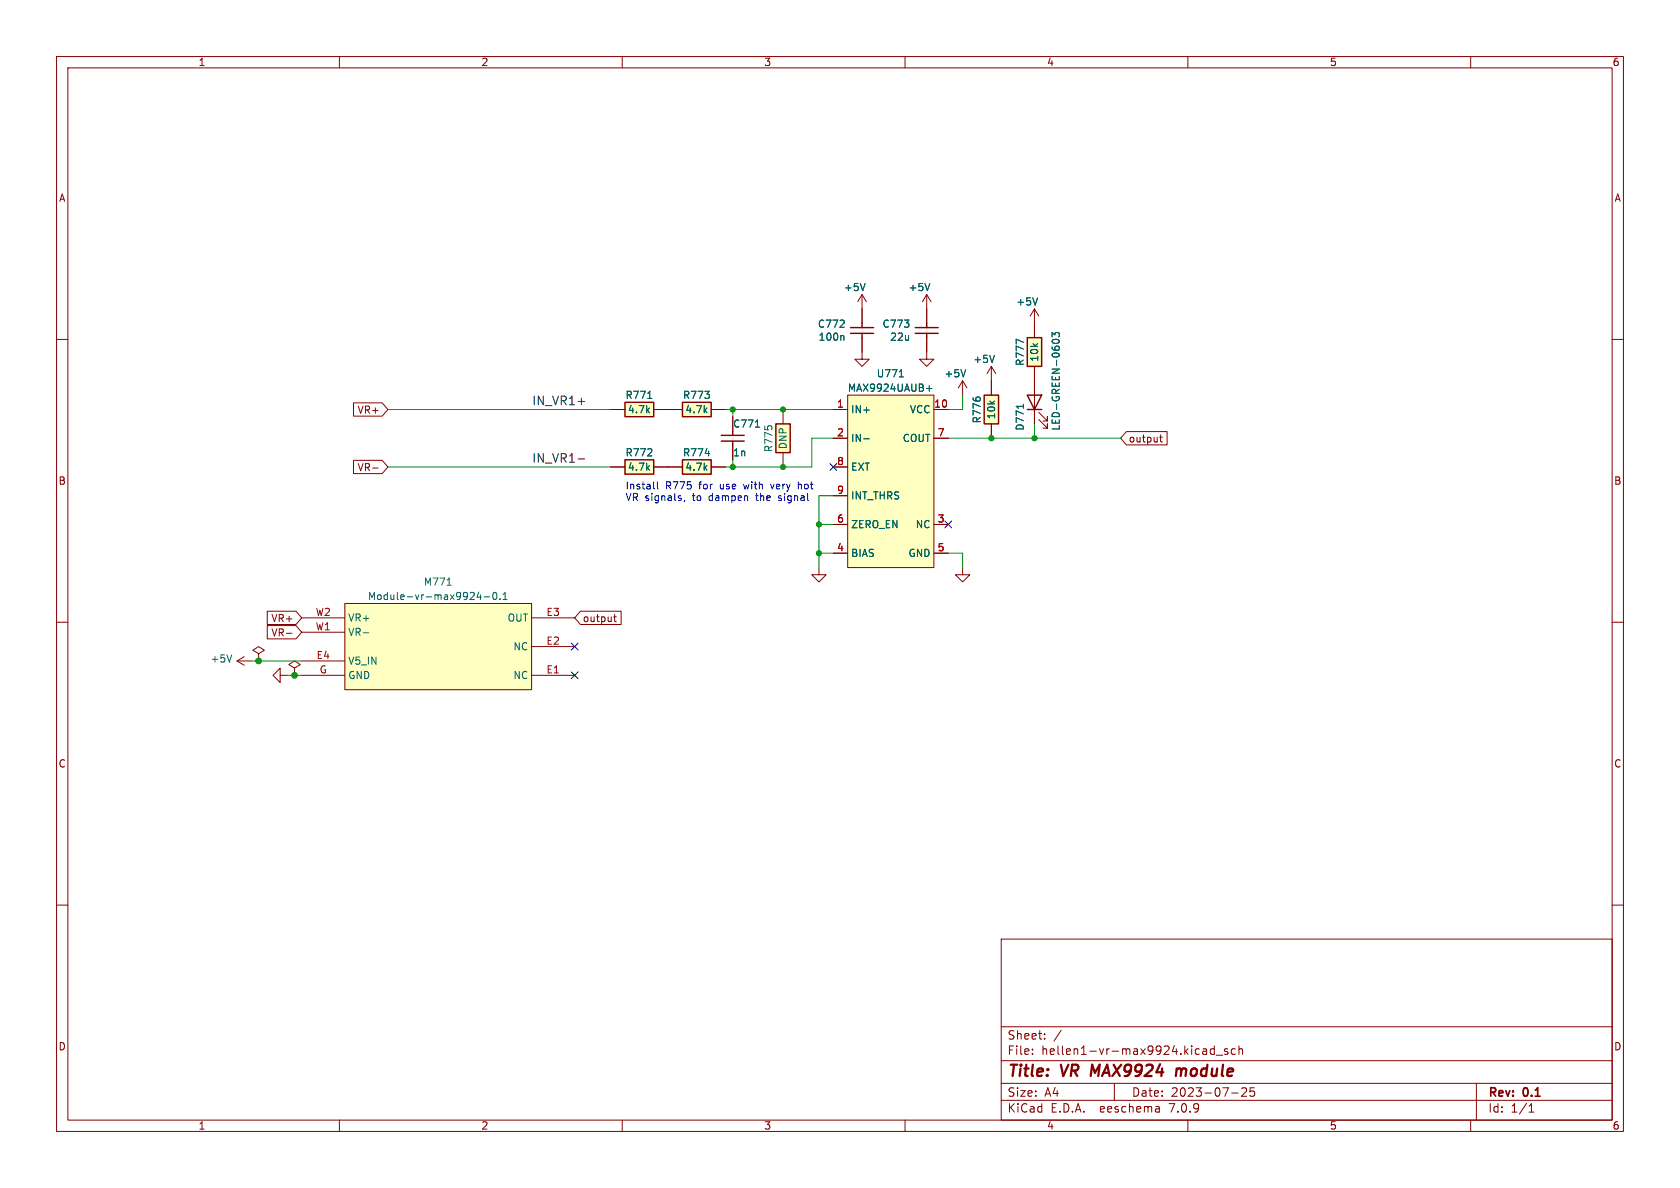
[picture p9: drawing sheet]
<svg xmlns="http://www.w3.org/2000/svg" width="297mm" height="210mm" viewBox="0 0 297 210" stroke-linecap="round" stroke-linejoin="round" font-family="sans-serif">
<g fill="none" stroke="#840000" stroke-width=".18">
<path d="M10 10h277v190h-277zM12 12h273v186h-273zM60 10v2M110 10v2M160 10v2M210 10v2M260 10v2M10 60h2M152.4 59.7v3.8h1.3l-1.3 1.3-1.3-1.3h1.3M152.4 52.1l.8 1.2M152.4 52.1v5.1M152.4 52.1l-.8 1.2"/>
<path d="M163.8 59.7v3.8h1.3l-1.3 1.3-1.2-1.3h1.2M163.8 52.1l.8 1.2M163.8 52.1v5.1M163.8 52.1l-.7 1.2M182.9 54.6v5.1M182.9 54.6l.7 1.3M182.9 54.6l-.8 1.3M285 60h2M62.5 71.2h5.1l1 1.2-1 1.2h-5.1zM107.9 72.4h2.6M115.6 72.4h5M125.7 72.4h2.6"/>
<path d="M129.5 73.7v2.5M129.5 78.7v2.6M138.4 72.4v2.5M147.3 72.4h2.6M147.3 77.5h2.6M149.9 69.9h15.2v30.4h-15.2zM165.1 72.4h2.5M165.1 77.5h2.5M170.2 67.3l.7 1.3M170.2 67.3v2.6M170.2 67.3l-.8 1.3M175.3 64.8v5.1"/>
<path d="M175.3 74.9v2.6M175.3 64.8l.7 1.2M175.3 64.8l-.8 1.2M182.9 64.8v10.1M183.6 74.2l1.6 1.5v-.8v.8h-.8M183.6 72.9l1.6 1.5v-.7v.7h-.8M199.1 76.3h7.2v2.3h-7.2l-1-1.1zM205 77.3h.5M205.2 76.9v1.1l.3 .1M62.5 81.4h5.1l1 1.2-1 1.1h-5.1zM65.9 82.7h.9M107.9 82.6h2.6"/>
<path d="M115.6 82.6h5M125.7 82.6h2.6M138.4 80v2.6M147.3 92.7h2.6M147.3 97.8h2.6M147.3 82.6h2.6M147.3 87.6h2.6M165.1 92.7h2.5M165.1 97.8h2.5M10 110h2M41.9 116.8h2.5M41.9 116.8l1.3 .8"/>
<path d="M43.2 116.1l-1.3 .7M45.7 115.6l1-.7-1-.6-1 .6 1 .7v1.2M45.7 116.8h.1M47.2 110.6h5.1l1 1.2-1 1.1h-5.1zM47.2 108h5.1l1 1.2-1 1.2h-5.1zM49.5 119.4v1.3l-1.2-1.3 1.2-1.3v1.3h1.3M50.6 111.9h1M52.1 118.1l1-.6-1-.7-1 .7 1 .6v1.3M52.1 119.4h.1M53.3 119.4h7.7M53.3 109.2h7.7M53.3 116.8h7.7"/>
<path d="M53.3 111.8h7.7M61 106.7h33v15.2h-33zM94 119.4h7.6M94 114.3h7.6M94 109.2h7.6M102.6 108h7.2v2.4h-7.2l-1-1.2zM108.5 109h.5M108.7 108.6v1.1l.3 .2M144.8 100.3v1.3h1.2l-1.2 1.3-1.3-1.3h1.3M170.2 100.3v1.3h-1.3l1.3 1.3 1.2-1.3h-1.2M285 110h2M10 160h2"/>
<path d="M285 160h2M177 166h108v32h-108zM60 198v2M110 198v2M160 198v2M177 194.5h108M177 191.5h108M177 187.5h108M177 181.5h108M182.5 186.3v.1M182.5 185.5v.1M184.7 183.6v.1"/>
<path d="M184.7 182.8v.1M187.6 182.1l-1.3 2M197 191.5v3M204.9 195.7l.1 .9M205 196.5l-.2 .1M205 196h-.2M210 198v2M212.8 185.4h.3l.2 .2v.8M213.3 186.3l-.5 .1M213.3 185.8h-.5M214.7 185.5l-.5-.1-.2 .3v.4l.1 .2h.6M214.7 184.9v1.5"/>
<path d="M215 186.5h1.2M217 185.5l-.3-.1-.2 .2v.2l.5 .2v.3h-.5M217.7 193.2h1.2M218.4 185.5l-.4-.1-.3 .3v.4l.1 .2h.6M219 185.5l.2-.1 .4 .1 .1 .9M219 184.9v1.5M219.5 192.4l.6-.1 .2 .1 .1 .3-.9 1.1h.9M221.7 192.3h-.7v.7l.2-.1h.5l.1 .3-.1 .5-.2 .1-.5-.1M260 198v2M261 191.5v6.5M270.3 196.6h.9M270.3 195.5l.4-.4v1.5"/>
</g>
<path d="M193.1 188.2l-.3 2M208 188.9l-.1 1.3M208.8 189a.57 .57 0 0 0-.8 .1M208.9 189.2l-.2 1" fill="none" stroke="#840000" stroke-width=".4"/>
<g fill="none" stroke="#006464" stroke-width=".18">
<path d="M149 59.3l.2 .2v.6M152.9 50.1l-.4 1.3M164.4 50.1l-.4 1.3M183.4 52.6l-.4 1.3M186 59.6v-.8l.5 .4 .1-.4h.5l.2 .2-.2 .6M114.5 70.4h.7M133.5 75.5h.8M152.7 77.6h1M159 66.6h.7M163.8 68.7h1M164.3 68.2v1M170.7 65.3l-.4 1.3"/>
<path d="M175.8 62.8l-.4 1.3M180.9 60.5l-1.3-.5v.8M180.9 71.5v.7M186.1 60.1a.68 .68 0 0 1 1.2 .3 .72 .72 0 0 1-1.3-.1zM124.7 80.2h.8M41 115.8l-.5 1.2M64.2 111.9h1M79 103.4h.8M84.6 104.7l-.3 .9h.8M84.9 105.1v.9M85.6 105.5h1M87.2 104.8l.2-.1a.68 .68 0 0 1 .5 .7 .68 .68 0 0 1-.5 .6l-.2-.1-.1-.4z"/>
<path d="M88.4 105.9v.1M88.9 106h.8M88.9 105.1l.4-.4v1.3"/>
</g>
<g fill="#ffffc2" stroke="#ffffc2" stroke-width=".18">
<path d="M149.9 69.9h15.2v30.4h-15.2z"/>
<path d="M61 106.7h33v15.2h-33z"/>
<path d="M174 69.9h2.5v5h-2.5z"/>
<path d="M181.6 59.7h2.5v5.1h-2.5z"/>
<path d="M120.6 71.1h5.1v2.6h-5.1z"/>
<path d="M137.2 74.9h2.5v5.1h-2.5z"/>
<path d="M120.6 81.3h5.1v2.5h-5.1z"/>
<path d="M110.5 81.3h5.1v2.5h-5.1z"/>
<path d="M110.5 71.1h5.1v2.6h-5.1z"/>
</g>
<g fill="none" stroke="#840000" stroke-width=".25">
<path d="M150.4 58.9h4M150.4 57.9h4M152.4 57.2v.7M152.4 58.9v.8M161.8 58.9h4.1M161.8 57.9h4.1M163.8 57.2v.7M163.8 58.9v.8M181.6 59.7h2.5v5.1h-2.5zM110.5 71.1h5.1v2.6h-5.1zM120.6 71.1h5.1v2.6h-5.1zM127.5 78h4.1"/>
<path d="M127.5 77h4.1M129.5 76.2v.8M129.5 78v.7M137.2 74.9h2.5v5.1h-2.5zM174 69.9h2.5v5h-2.5zM181.6 69.9h2.5l-1.2 2.5zM181.6 72.4h2.5M110.5 81.3h5.1v2.5h-5.1zM120.6 81.3h5.1v2.5h-5.1z"/>
</g>
<path d="M102.2 71h1.2M102.2 81.1h1.2" fill="none" stroke="#0f0f0f" stroke-width=".18"/>
<path d="M115.6 86.4h.1M116.2 85.2v1.1l.2 .1M121.1 88.4l-.2 .3M136.2 85.6l.3 .8M137.6 88.4l.1 .1M137.8 87.6l-.2 .2 .2 .3M141.1 85.2v1.2M141.5 85.6l-.4 .1" fill="none" stroke="#0000c2" stroke-width=".18"/>
<g fill="none" stroke="#009600" stroke-width=".18">
<path d="M68.6 72.4h39.3M128.3 72.4h19M129.5 72.4v1.3M147.3 77.5h-3.8v5.1h-15.2M167.6 77.5h30.5M170.2 69.9v2.5h-2.6M182.9 74.9v2.6M68.6 82.6h39.3M129.5 81.3v1.3M144.8 97.8h2.5M144.8 92.7h2.5M147.3 87.6h-2.5v12.7"/>
<path d="M167.6 97.8h2.6v2.5M44.4 116.8h8.9M50.8 119.4h2.5"/>
</g>
<path d="M146.7 81.9l1.2 1.3M147.9 81.9l-1.2 1.3M167 92.1l1.2 1.2M168.2 92.1l-1.2 1.2M101 113.7l1.2 1.2M101 118.8l1.2 1.2M102.2 113.7l-1.2 1.2M102.2 118.8l-1.2 1.2" fill="none" stroke="#000084" stroke-width=".18"/>
<g fill="#009600" stroke="#009600" stroke-width=".18">
<circle cx="175.3" cy="77.5" r=".46"/>
<circle cx="182.9" cy="77.5" r=".46"/>
<circle cx="129.5" cy="72.4" r=".46"/>
<circle cx="129.5" cy="82.6" r=".46"/>
<circle cx="52.1" cy="119.4" r=".51"/>
<circle cx="45.7" cy="116.8" r=".51"/>
<circle cx="144.8" cy="92.7" r=".46"/>
<circle cx="138.4" cy="82.6" r=".46"/>
<circle cx="138.4" cy="72.4" r=".46"/>
<circle cx="144.8" cy="97.8" r=".46"/>
</g>
<g font-size="2.8" fill="#840000">
<text x="178" y="190.9">Title:</text>
<text x="187.7" y="190.9">VR</text>
<text x="193.7" y="190.9">MAX9924</text>
<text x="209.5" y="190.9">module</text>
</g>
<g font-size="2.1" fill="#0f0f0f">
<text x="94" y="71.7">IN_VR1+</text>
<text x="94" y="81.9">IN_VR1-</text>
</g>
<g font-size="2.1" fill="#840000">
<text x="178" y="184">Sheet:</text>
<text x="178" y="186.7">File:</text>
<text x="184.1" y="186.7">hellen1-vr-max9924.kicad_sch</text>
<text x="178" y="196.9">KiCad</text>
<text x="178" y="194.1">Size:</text>
<text x="184.7" y="194.1">A4</text>
<text x="185.7" y="196.9">E.D.A.</text>
<text x="194.6" y="196.9">eeschema</text>
<text x="200" y="194.1">Date:</text>
<text x="207" y="196.9">7.0.9</text>
<text x="207" y="194.1">2023-07-25</text>
<text x="263" y="194.3">Rev:</text>
<text x="263" y="196.9">Id:</text>
<text x="267.1" y="196.9">1/1</text>
<text x="269.4" y="194.3">0.1</text>
</g>
<g font-size="1.8" fill="#840000">
<text x="35" y="11.9">1</text>
<text x="85" y="11.9">2</text>
<text x="135" y="11.9">3</text>
<text x="185" y="11.9">4</text>
<text x="235" y="11.9">5</text>
<text x="285" y="11.9">6</text>
<text x="10.3" y="35.9">A</text>
<text x="285.3" y="35.9">A</text>
<text x="63.1" y="73.3">VR+</text>
<text x="63.1" y="83.5">VR-</text>
<text x="199.5" y="78.4">output</text>
<text x="10.3" y="85.9">B</text>
<text x="285.3" y="85.9">B</text>
<text x="47.9" y="112.7">VR-</text>
<text x="47.9" y="110.2">VR+</text>
<text x="102.9" y="110.2">output</text>
<text x="10.3" y="135.9">C</text>
<text x="285.3" y="135.9">C</text>
<text x="10.3" y="185.9">D</text>
<text x="285.3" y="185.9">D</text>
<text x="35" y="199.9">1</text>
<text x="85" y="199.9">2</text>
<text x="135" y="199.9">3</text>
<text x="185" y="199.9">4</text>
<text x="235" y="199.9">5</text>
<text x="285" y="199.9">6</text>
</g>
<g font-size="1.8" fill="#006464">
<text x="149.1" y="51.7">+5V</text>
<text x="160.5" y="51.7">+5V</text>
<text x="144.5" y="58.1">C772</text>
<text x="155.9" y="58.1">C773</text>
<text x="179.6" y="54.2">+5V</text>
<text x="144.6" y="60.4">100n</text>
<text x="157.3" y="60.4">22u</text>
<text x="172" y="64.4">+5V</text>
<text x="181.2" y="64.8" transform="rotate(-90 181.2 64.8)">R777</text>
<text x="183.7" y="64.1" transform="rotate(-90 183.7 64.1)">10k</text>
<text x="110.5" y="70.7">R771</text>
<text x="120.6" y="70.7">R773</text>
<text x="149.8" y="69.4">MAX9924UAUB+</text>
<text x="154.9" y="66.9">U771</text>
<text x="166.9" y="66.9">+5V</text>
<text x="110.9" y="73.3">4.7k</text>
<text x="121.1" y="73.3">4.7k</text>
<text x="129.5" y="75.8">C771</text>
<text x="150.4" y="73.3">IN+</text>
<text x="160.8" y="73.3">VCC</text>
<text x="173.6" y="74.9" transform="rotate(-90 173.6 74.9)">R776</text>
<text x="176.1" y="74.2" transform="rotate(-90 176.1 74.2)">10k</text>
<text x="181.2" y="76.2" transform="rotate(-90 181.2 76.2)">D771</text>
<text x="187.6" y="76.2" transform="rotate(-90 187.6 76.2)">LED-GREEN-0603</text>
<text x="110.5" y="80.9">R772</text>
<text x="110.9" y="83.4">4.7k</text>
<text x="120.6" y="80.9">R774</text>
<text x="121.1" y="83.4">4.7k</text>
<text x="129.5" y="80.9">1n</text>
<text x="136.8" y="80" transform="rotate(-90 136.8 80)">R775</text>
<text x="139.3" y="79.5" transform="rotate(-90 139.3 79.5)">DNP</text>
<text x="150.4" y="78.3">IN-</text>
<text x="150.4" y="83.4">EXT</text>
<text x="159.5" y="78.3">COUT</text>
<text x="150.4" y="88.5">INT_THRS</text>
<text x="150.4" y="93.6">ZERO_EN</text>
<text x="161.8" y="93.6">NC</text>
<text x="150.4" y="98.7">BIAS</text>
<text x="160.5" y="98.7">GND</text>
<text x="64.9" y="106.3">Module-vr-max9924-0.1</text>
<text x="74.8" y="103.7">M771</text>
<text x="61.5" y="112.6">VR-</text>
<text x="61.5" y="110.1">VR+</text>
<text x="89.6" y="110.1">OUT</text>
<text x="37.1" y="117.3">+5V</text>
<text x="61.5" y="117.7">V5_IN</text>
<text x="90.7" y="115.2">NC</text>
<text x="61.5" y="120.2">GND</text>
<text x="90.7" y="120.2">NC</text>
</g>
<g font-size="1.8" fill="#a90000">
<text x="147.9" y="72.1">1</text>
<text x="147.9" y="77.2">2</text>
<text x="165.1" y="72.1">10</text>
<text x="165.7" y="77.2">7</text>
<text x="147.9" y="82.3">8</text>
<text x="147.9" y="87.4">9</text>
<text x="147.9" y="92.5">6</text>
<text x="165.7" y="92.5">3</text>
<text x="147.9" y="97.5">4</text>
<text x="165.7" y="97.5">5</text>
<text x="55.7" y="111.5">W1</text>
<text x="55.7" y="109">W2</text>
<text x="96.5" y="109">E3</text>
<text x="55.9" y="116.6">E4</text>
<text x="56.4" y="119.1">G</text>
<text x="96.5" y="119.1">E1</text>
<text x="96.5" y="114">E2</text>
</g>
<g font-size="1.8" fill="#0000c2">
<text x="110.5" y="86.6">Install</text>
<text x="110.5" y="88.7">VR signals,</text>
<text x="117.6" y="86.6">R775</text>
<text x="122.6" y="88.7">to</text>
<text x="123.7" y="86.6">for</text>
<text x="125.6" y="88.7">dampen</text>
<text x="127.5" y="86.6">use</text>
<text x="132" y="86.6">with</text>
<text x="134.2" y="88.7">the</text>
<text x="137" y="86.6">very</text>
<text x="138.3" y="88.7">signal</text>
<text x="141.9" y="86.6">hot</text>
</g>
</svg>
